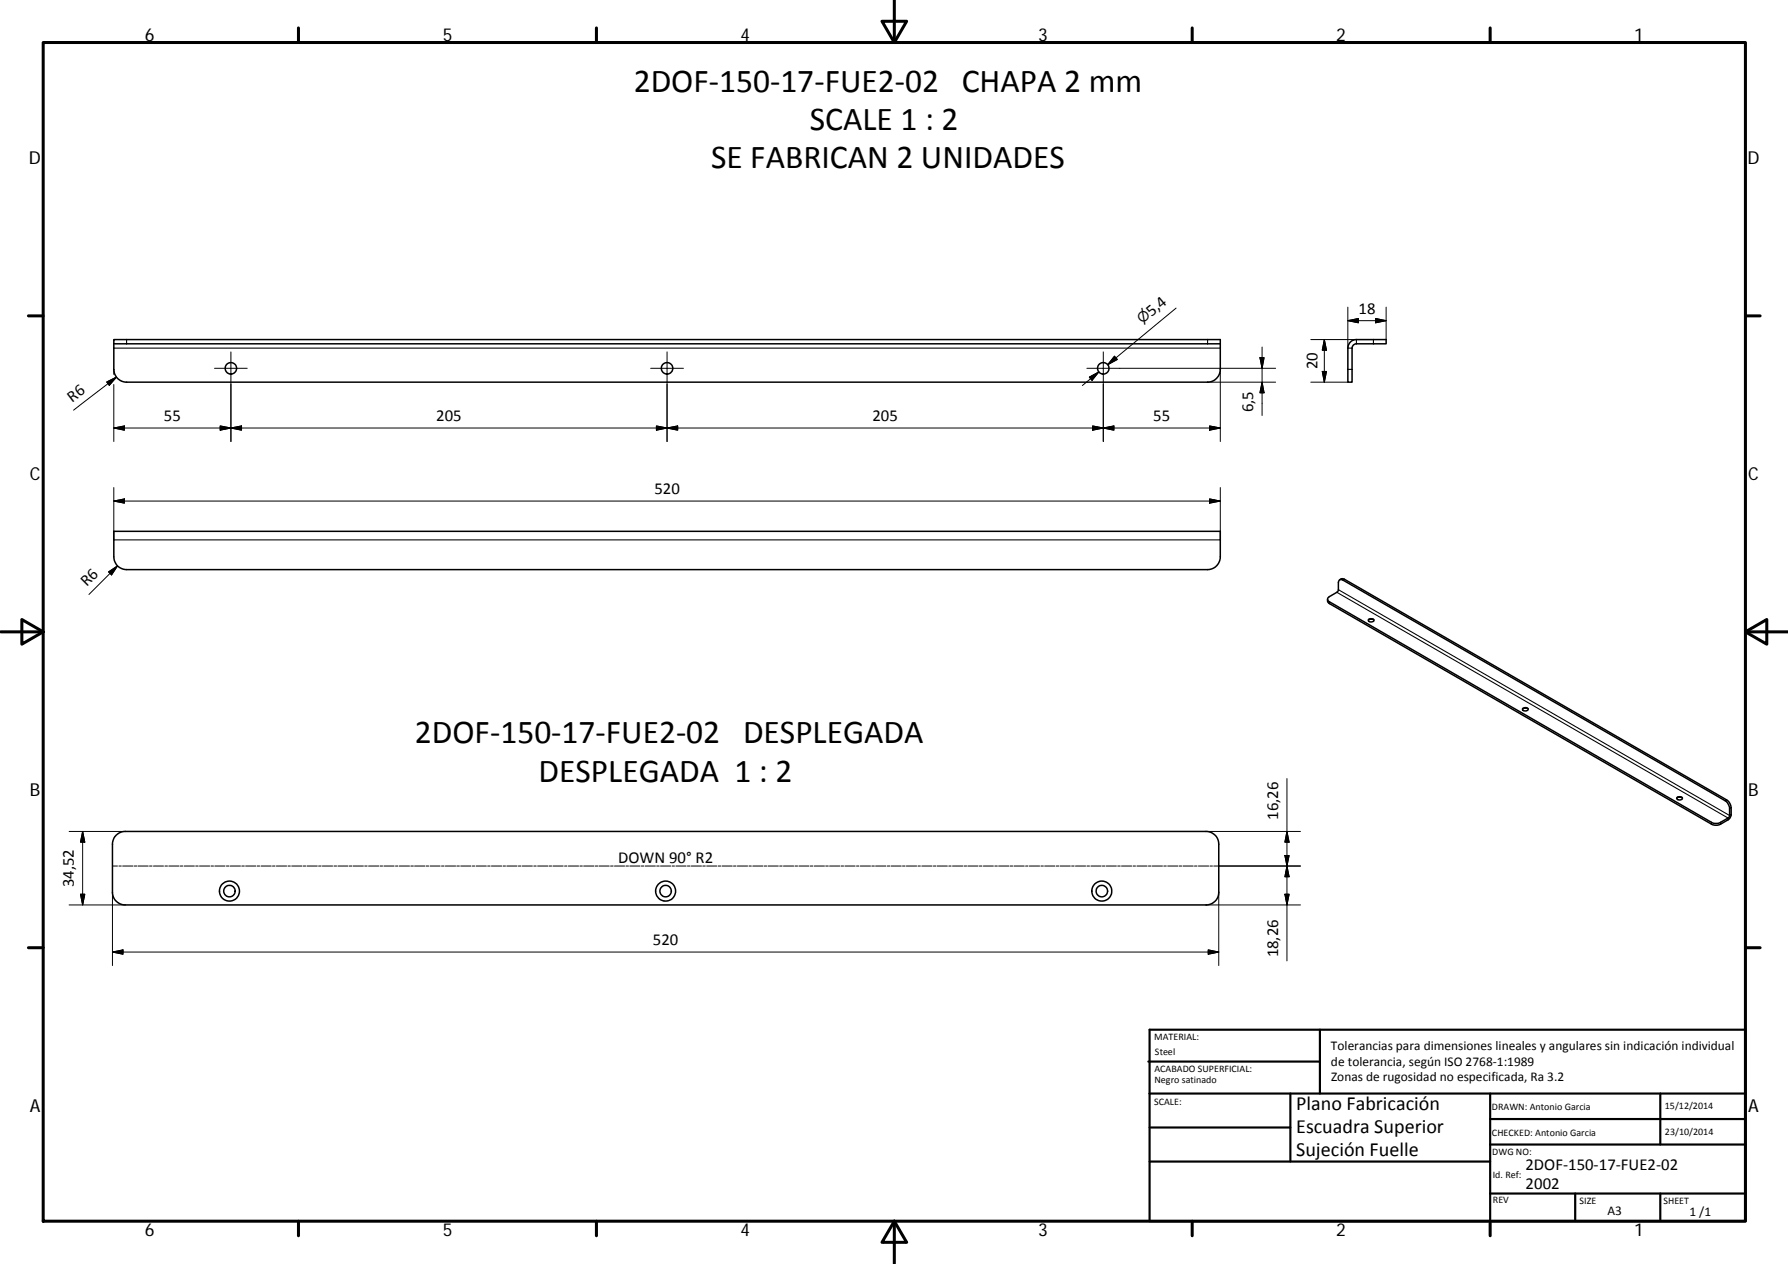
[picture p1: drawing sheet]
<svg xmlns="http://www.w3.org/2000/svg" width="420mm" height="297mm" viewBox="0 0 420 297" stroke-linecap="round" stroke-linejoin="round" font-family="sans-serif">
<g fill="none" stroke="#000" stroke-width=".36">
<path d="M26.7 79.8h260.1v1h-260.1zM26.7 80.8v6a3 3 0 0 0 3 3h254.1a3 3 0 0 0 3-3v-6M317.2 80.5l.5-.4 .7-.3h7.3v1h-7l-.7 .4-.3 .6v8h-1v-8zM26.7 124.9h260.1v6a3 3 0 0 1-3 3h-254.1a2.96 2.96 0 0 1-3-3zM314.7 136.4l.3-.2 .6 .1 89.8 51.9a2.52 2.52 0 0 1 1 1.8l-.1 2-2 1.3a2.38 2.38 0 0 1-2.1 0l-89.8-51.9a.64 .64 0 0 1-.4-.6 .64 .64 0 0 1 .4-.6l2-1.2zM314.8 136.2l.5-.2 .6 .1 89.8 51.9a2.4 2.4 0 0 1 1.1 1.8v1.8l-.3 .6-.3 .4-1.9 1.1a2.38 2.38 0 0 1-2.1 0l-89.8-51.9-.4-.4v-.6M321.6 145.6h1.2M321.6 145.6a.76 .76 0 0 1 1.3 .3 .77 .77 0 0 1-1.4-.2zM357.8 166.5a.71 .71 0 0 1 .7-.2 .71 .71 0 0 1 .6 .5 .81 .81 0 0 1-1.4-.2zM357.8 166.5h1.3M27.3 196.3l.9-.7 1.2-.2h254a2.96 2.96 0 0 1 3 3v11.3a2.96 2.96 0 0 1-3 3h-254a3 3 0 0 1-3-3v-11.7l.4-1.1zM394 187.5a.74 .74 0 0 1 1.3 .2 .71 .71 0 0 1-.7 .3 .71 .71 0 0 1-.6-.5z"/>
<path d="M394.1 187.5h1.2"/>
<circle cx="54.3" cy="86.6" r="1.35"/>
<circle cx="156.8" cy="86.5" r="1.36"/>
<circle cx="259.2" cy="86.5" r="1.36"/>
<circle cx="53.9" cy="209.4" r="1.35"/>
<circle cx="53.9" cy="209.4" r="2.35"/>
<circle cx="156.4" cy="209.4" r="1.36"/>
<circle cx="156.4" cy="209.4" r="2.36"/>
<circle cx="258.9" cy="209.4" r="2.36"/>
<circle cx="258.9" cy="209.4" r="1.36"/>
</g>
<g fill="none" stroke="#000" stroke-width=".25">
<path d="M29.7 79.8v1M283.8 79.8v1M318.7 79.8v1M322.7 79.8v1M26.7 81.8h260.1M316.7 81.8h1M316.7 86.8h1M26.7 126.9h260.1M314.1 139.2l92 53v.5M314.5 138.6l91.9 53 .4-.2M315.9 136.1l-.3 .2M312.4 141.4v.4"/>
<path d="M402.2 193.3v.4M404.3 193.3v.4M405.7 188l-.3 .2M406.8 189.8l-.4 .2"/>
</g>
<g fill="none" stroke="#000" stroke-width=".23">
<path d="M276.4 72.4l-16.1 13.3 1.9-1.6M308 79.8h14.7M311.2 79.8v10M311.2 79.8l.5 2.5h-1zM316.7 72.2v9.6M316.7 75.4l2.5-.6v1.1zM316.7 75.4h9M323.2 74.8l2.5 .6-2.5 .5zM325.7 72.2v7.6M25.1 89.8l2.3-1.2-1.7 2zM26.7 86.8v1.2M26.7 90.4v13.4"/>
<path d="M27.4 88.6l-10.1 7.8M50.4 86.6h7.7M54.3 82.7v21.1M152.9 86.6h7.7M156.7 82.7v21.1M255.4 86.6h44.4M256 88.6l2.2-1.2-1.6 2zM258.2 87.4l-3.9 3.2M259.3 82.7v21.1M261.9 83.7l.7 .8-2.3 1.2zM283.8 89.8h16M286.8 86.8v17"/>
<path d="M296.1 84.1h.9l-.4 2.5zM296.6 81.6v16M296.6 89.8l.4 2.5h-.9zM308 89.8h8.7M310.7 87.3h1l-.5 2.5zM26.7 100.6l2.5-.5v1zM26.7 117.8l2.5-.6v1zM26.7 100.6h260.1M26.7 117.8h260.1M26.7 114.6v12.3M51.7 100.1l2.6 .5-2.6 .5zM54.3 100.6l2.5-.5v1z"/>
<path d="M154.3 100.1l2.4 .5-2.4 .5zM156.7 100.6l2.5-.5v1zM256.8 100.1l2.5 .5-2.5 .5zM259.3 100.6l2.5-.5v1zM284.2 100.1l2.6 .5-2.6 .5zM284.2 117.2l2.6 .6-2.6 .4zM286.8 114.6v12.3M25.5 134.4l2.1-1.4-1.4 2.1zM27.6 133l-6.7 6.7M16.2 195.4h13.2M19.4 195.4l.5 2.5h-1zM19.4 195.4v17.3"/>
<path d="M283.4 195.4h22.2M302.4 183v42.8M302.4 195.4l.5 2.5h-1zM16.2 212.7h13.2M18.9 210.1h1l-.5 2.6zM26.4 209.7v17.2M26.4 203.5h1.2M27.9 203.5h.6M28.8 203.5h2.4M31.5 203.5h.6M32.4 203.5h2.4M35.1 203.5h.6"/>
<path d="M36.1 203.5h2.3M38.7 203.5h.7M39.7 203.5h2.4M42.3 203.5h.7M43.3 203.5h2.4M46 203.5h.6M46.9 203.5h2.4M49.6 203.5h.6M50.5 203.5h2.4M53.2 203.5h.6M54.1 203.5h2.4M56.8 203.5h.6"/>
<path d="M57.7 203.5h2.4M60.4 203.5h.6M61.3 203.5h2.4M64 203.5h.6M64.9 203.5h2.4M67.7 203.5h.5M68.5 203.5h2.5M71.3 203.5h.5M72.1 203.5h2.5M74.9 203.5h.6M75.7 203.5h2.5M78.5 203.5h.6"/>
<path d="M79.4 203.5h2.4M82.1 203.5h.6M83 203.5h2.4M85.7 203.5h.6M86.6 203.5h2.4M89.3 203.5h.6M90.2 203.5h2.4M92.9 203.5h.6M93.8 203.5h2.4M96.5 203.5h.6M97.4 203.5h2.4M100.1 203.5h.6"/>
<path d="M101.1 203.5h2.3M103.7 203.5h.7M104.7 203.5h2.4M107.3 203.5h.7M108.3 203.5h2.4M111 203.5h.6M111.9 203.5h2.4M114.6 203.5h.6M115.5 203.5h2.4M118.2 203.5h.6M119.1 203.5h2.4M121.8 203.5h.6"/>
<path d="M122.7 203.5h2.4M125.4 203.5h.6M126.3 203.5h2.4M129 203.5h.6M129.9 203.5h2.4M132.7 203.5h.5M133.6 203.5h2.4M136.3 203.5h.6M137.1 203.5h2.5M139.9 203.5h.6M140.7 203.5h2.5M143.5 203.5h.6"/>
<path d="M144.4 203.5h2.4M147.1 203.5h.6M148 203.5h2.4M150.7 203.5h.6M151.6 203.5h2.4M154.3 203.5h.6M155.2 203.5h2.4M157.9 203.5h.6M158.8 203.5h2.4M161.5 203.5h.6M162.4 203.5h2.4M165.1 203.5h.6"/>
<path d="M166.1 203.5h2.3M168.8 203.5h.6M169.7 203.5h2.4M172.3 203.5h.7M173.3 203.5h2.4M176 203.5h.6M176.9 203.5h2.4M179.6 203.5h.6M180.5 203.5h2.4M183.2 203.5h.6M184.1 203.5h2.4M186.8 203.5h.6"/>
<path d="M187.7 203.5h2.4M190.4 203.5h.6M191.3 203.5h2.4M194 203.5h.6M194.9 203.5h2.4M197.6 203.5h.6M198.5 203.5h2.4M201.3 203.5h.5M202.2 203.5h2.4M204.9 203.5h.6M205.7 203.5h2.5M208.5 203.5h.6"/>
<path d="M209.4 203.5h2.4M212.1 203.5h.6M213 203.5h2.4M215.7 203.5h.6M216.6 203.5h2.4M219.3 203.5h.6M220.2 203.5h2.4M222.9 203.5h.6M223.8 203.5h2.4M226.5 203.5h.6M227.4 203.5h2.4M230.1 203.5h.6"/>
<path d="M231.1 203.5h2.3M233.8 203.5h.6M234.7 203.5h2.4M237.4 203.5h.6M238.3 203.5h2.4M241 203.5h.6M241.9 203.5h2.4M244.6 203.5h.6M245.5 203.5h2.4M248.2 203.5h.6M249.1 203.5h2.4M251.8 203.5h.6"/>
<path d="M252.7 203.5h2.4M255.4 203.5h.6M256.3 203.5h2.5M259 203.5h.6M259.9 203.5h2.4M262.6 203.5h.6M263.5 203.5h2.4M266.3 203.5h.5M267.2 203.5h2.4M269.9 203.5h.6M270.8 203.5h2.4M273.5 203.5h.6"/>
<path d="M274.4 203.5h2.4M277.1 203.5h.6M278 203.5h2.4M280.7 203.5h.6M281.6 203.5h2.4M283.4 212.7h22.2M284.3 203.5h.6M286.4 209.7v17.2M301.9 201h1l-.5 2.5zM301.9 210.1h1l-.5 2.6zM302.4 203.5l.5 2.5h-1zM305.6 203.5h-20.4"/>
<path d="M26.4 223.7l2.5-.5v1zM26.4 223.7h260M283.9 223.2l2.5 .5-2.5 .5z"/>
</g>
<g fill="none" stroke="#000" stroke-width=".71">
<path d="M10.1 10h400.1v277h-400.1zM70.1 6.6v3.4M140.2 6.6v3.4M207.3 5h5.8l-2.9 5zM210.2 0v10M280.2 6.6v3.4M350.2 6.6v3.4M6.7 74.2h3.4M410.2 74.2h3.4M.2 148.5h9.9M5.1 145.6l5 2.9-5 2.9zM410.2 148.5l5-2.9v5.8z"/>
<path d="M410.2 148.5h9.9M6.7 222.7h3.4M410.2 222.7h3.4M70.1 287v3.4M140.2 287v3.4M210.2 287l2.9 5h-5.8zM210.2 287v10M280.2 287v3.4M350.2 287v3.4"/>
</g>
<g fill="none" stroke="#000" stroke-width=".51">
<path d="M269.8 249.5h40.4M270.1 257h140.1M270.1 242h140.1v45h-140.1zM303.2 257v16M310.2 242v15M350.2 257v30M390.2 257v12M270.1 273h80.1M270.1 265h33.1M350.2 269h60M350.2 263h60M350.2 280.5h60"/>
<path d="M370.2 280.5v6.5M390.2 280.5v6.5"/>
</g>
<g fill="#000" stroke="#000" stroke-width=".23">
<path d="M316.7 75.4l2.5-.6v1.1zM323.2 74.8l2.5 .6-2.5 .5zM25.1 89.8l2.3-1.2-1.7 2zM256 88.6l2.2-1.2-1.6 2zM261.9 83.7l.7 .8-2.3 1.2zM296.1 84.1h.9l-.4 2.5zM296.6 89.8l.4 2.5h-.9zM310.7 87.3h1l-.5 2.5zM311.2 79.8l.5 2.5h-1zM26.7 100.6l2.5-.5v1zM26.7 117.8l2.5-.6v1zM51.7 100.1l2.6 .5-2.6 .5z"/>
<path d="M54.3 100.6l2.5-.5v1zM154.3 100.1l2.4 .5-2.4 .5zM156.7 100.6l2.5-.5v1zM256.8 100.1l2.5 .5-2.5 .5zM259.3 100.6l2.5-.5v1zM284.2 100.1l2.6 .5-2.6 .5zM284.2 117.2l2.6 .6-2.6 .4zM25.5 134.4l2.1-1.4-1.4 2.1zM19.4 195.4l.5 2.5h-1zM302.4 195.4l.5 2.5h-1zM18.9 210.1h1l-.5 2.6zM301.9 201h1l-.5 2.5z"/>
<path d="M301.9 210.1h1l-.5 2.6zM302.4 203.5l.5 2.5h-1zM26.4 223.7l2.5-.5v1zM283.9 223.2l2.5 .5-2.5 .5z"/>
</g>
<g font-size="7.9">
<text x="148.9" y="21.5">2DOF‐150‐17‐FUE2‐02 CHAPA 2 mm</text>
<text x="190.3" y="30.5">SCALE 1 : 2</text>
<text x="167.1" y="39.5">SE FABRICAN 2 UNIDADES</text>
<text x="97.5" y="174.7">2DOF‐150‐17‐FUE2‐02 DESPLEGADA</text>
<text x="126.6" y="183.7">DESPLEGADA 1 : 2</text>
</g>
<g font-size="4.7">
<text x="304.6" y="260.8">Plano Fabricación</text>
<text x="304.6" y="266.2">Escuadra Superior</text>
<text x="304.6" y="271.6">Sujeción Fuelle</text>
</g>
<g font-size="4.2">
<text x="34" y="9.6">6</text>
<text x="104" y="9.6">5</text>
<text x="174" y="9.6">4</text>
<text x="244" y="9.6">3</text>
<text x="314" y="9.6">2</text>
<text x="384" y="9.6">1</text>
<text x="6.8" y="38.7">D</text>
<text x="410.6" y="38.7">D</text>
<text x="7" y="112.9">C</text>
<text x="410.8" y="112.9">C</text>
<text x="7" y="187.1">B</text>
<text x="410.8" y="187.1">B</text>
<text x="7" y="261.3">A</text>
<text x="410.8" y="261.3">A</text>
<text x="34" y="290.4">6</text>
<text x="104" y="290.4">5</text>
<text x="174" y="290.4">4</text>
<text x="244" y="290.4">3</text>
<text x="314" y="290.4">2</text>
<text x="384" y="290.4">1</text>
</g>
<g font-size="3.9">
<text x="270.6" y="74.4" transform="rotate(-40 270.6 74.4)">5,4</text>
<text x="319.2" y="73.8">18</text>
<text x="309.6" y="86.8" transform="rotate(-90 309.6 86.8)">20</text>
<text x="16.9" y="94.7" transform="rotate(-37 16.9 94.7)">R6</text>
<text x="38.5" y="99">55</text>
<text x="102.5" y="99">205</text>
<text x="205" y="99">205</text>
<text x="271" y="99">55</text>
<text x="294.5" y="96.9" transform="rotate(-90 294.5 96.9)">6,5</text>
<text x="153.8" y="116.2">520</text>
<text x="20.4" y="138" transform="rotate(-45 20.4 138)">R6</text>
<text x="300.3" y="192.7" transform="rotate(-90 300.3 192.7)">16,26</text>
<text x="145.3" y="202.7">DOWN 90° R2</text>
<text x="17.3" y="208.5" transform="rotate(-90 17.3 208.5)">34,52</text>
<text x="153.4" y="222.2">520</text>
<text x="300.3" y="225" transform="rotate(-90 300.3 225)">18,26</text>
<text x="358.5" y="274.9">2DOF‐150‐17‐FUE2‐02</text>
<text x="358.5" y="279.4">2002</text>
</g>
<text font-size="3.3" x="268.4" y="76.2" transform="rotate(-40 268.4 76.2)">⌀</text>
<g font-size="3.1">
<text x="312.8" y="246.8">Tolerancias para dimensiones lineales y angulares sin indicación individual</text>
<text x="312.8" y="250.4">de tolerancia, según ISO 2768‐1:1989</text>
<text x="312.8" y="254">Zonas de rugosidad no especificada, Ra 3.2</text>
<text x="377.7" y="285.6">A3</text>
<text x="397" y="285.9">1 /1</text>
</g>
<g font-size="2.4">
<text x="271.2" y="244.4">MATERIAL:</text>
<text x="271.3" y="251.9">ACABADO SUPERFICIAL:</text>
<text x="271.4" y="247.9">Steel</text>
<text x="271.3" y="254.6">Negro satinado</text>
<text x="271.2" y="259.7">SCALE:</text>
<text x="350.6" y="260.9">DRAWN: Antonio Garcia</text>
<text x="391.2" y="260.6">15/12/2014</text>
<text x="350.6" y="267">CHECKED: Antonio Garcia</text>
<text x="391.2" y="266.6">23/10/2014</text>
<text x="350.7" y="271.4">DWG NO:</text>
<text x="350.8" y="276.8">Id. Ref:</text>
<text x="350.8" y="282.8">REV</text>
<text x="371.2" y="282.9">SIZE</text>
<text x="390.9" y="282.9">SHEET</text>
</g>
</svg>
